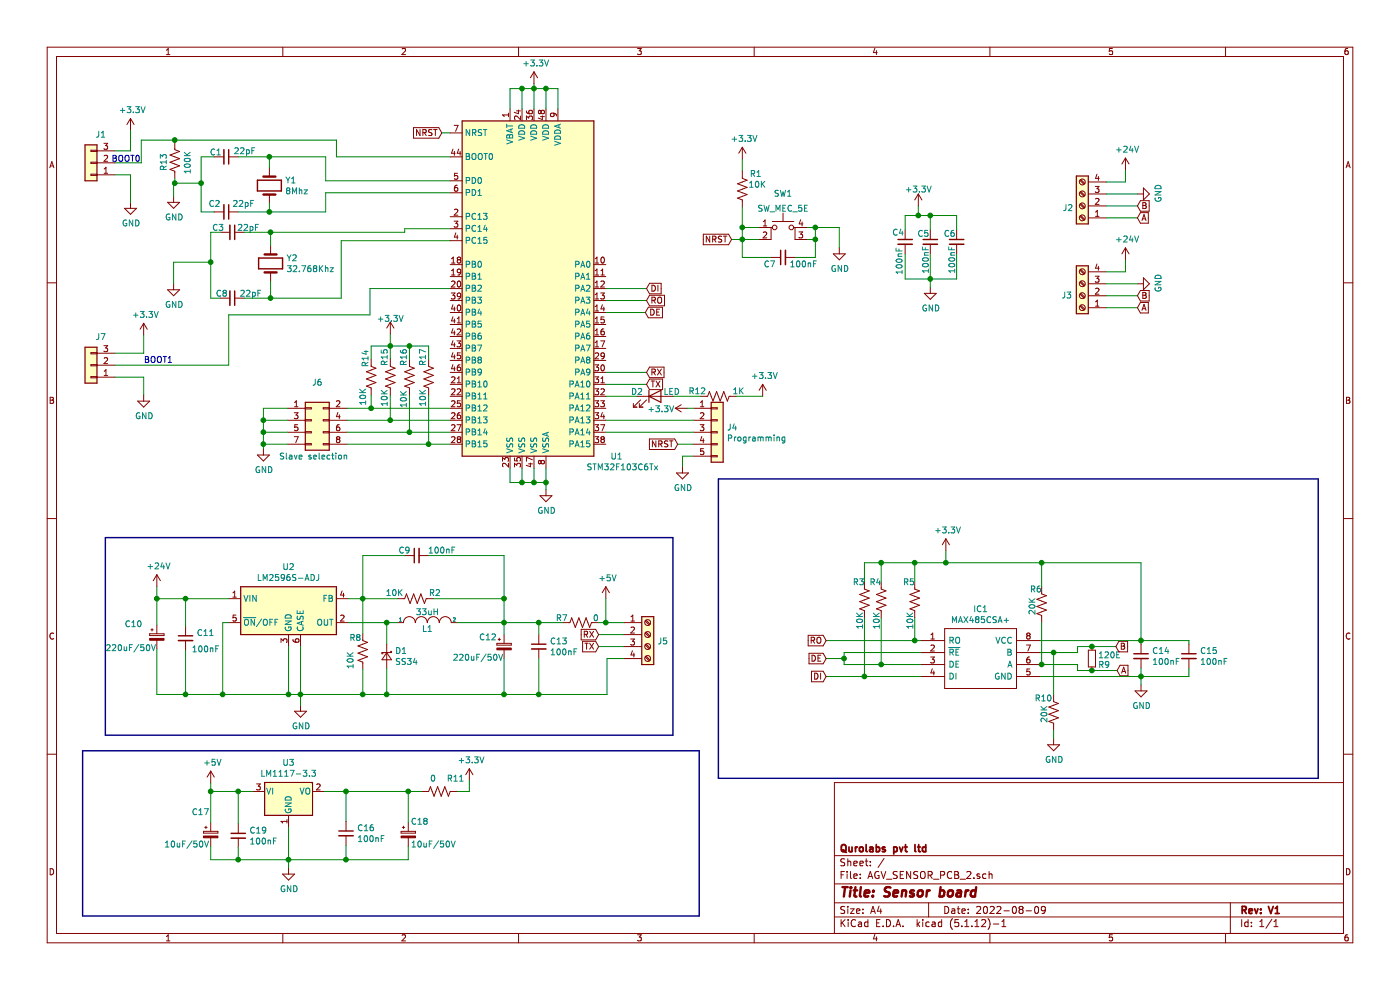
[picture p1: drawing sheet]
EESchema Schematic File Version 4
EELAYER 30 0
EELAYER END
$Descr A4 11693 8268
encoding utf-8
Sheet 1 1
Title "Sensor board"
Date "2022-08-09"
Rev "V1"
Comp "Qurolabs pvt ltd"
Comment1 ""
Comment2 ""
Comment3 ""
Comment4 ""
$EndDescr
$Comp
L MAX485CSA+:MAX485CSA+ IC1
U 1 1
P 7690 5350
F 0 "IC1" H 8190 5615 50  0000 C CNN
F 1 "MAX485CSA+" H 8190 5524 50  0000 C CNN
F 2 "MAX485CSA+:SOIC127P600X175-8N" H 8540 5450 50  0001 L CNN
F 3 "http://datasheets.maximintegrated.com/en/ds/MAX1487-MAX491.pdf" H 8540 5350 50  0001 L CNN
F 4 "MAX485CSA+, Line Transceiver, RS-485, RS-422 2.5Mbit/s Differential, 5V, 8-Pin SOIC" H 8540 5250 50  0001 L CNN "Description"
F 5 "1.75" H 8540 5150 50  0001 L CNN "Height"
F 6 "Maxim Integrated" H 8540 5050 50  0001 L CNN "Manufacturer_Name"
F 7 "MAX485CSA+" H 8540 4950 50  0001 L CNN "Manufacturer_Part_Number"
F 8 "700-MAX485CSA" H 8540 4850 50  0001 L CNN "Mouser Part Number"
F 9 "https://www.mouser.co.uk/ProductDetail/Maxim-Integrated/MAX485CSA%2b?qs=1THa7WoU59EQmpurcwoy4Q%3D%3D" H 8540 4750 50  0001 L CNN "Mouser Price/Stock"
F 10 "MAX485CSA+" H 8540 4650 50  0001 L CNN "Arrow Part Number"
F 11 "https://www.arrow.com/en/products/max485csa/maxim-integrated?region=nac" H 8540 4550 50  0001 L CNN "Arrow Price/Stock"
	1    7690 5350
	1    0    0    -1  
$EndComp
Wire Wire Line
	7690 5350 7640 5350
Wire Wire Line
	7690 5550 7360 5550
Wire Wire Line
	7690 5650 7220 5650
Wire Wire Line
	8690 5450 8800 5450
Wire Wire Line
	8690 5550 8700 5550
$Comp
L Device:R_US R5
U 1 1
P 7640 5010
F 0 "R5" H 7540 5160 50  0000 L CNN
F 1 "10K" V 7600 4760 50  0000 L CNN
F 2 "Resistor_SMD:R_0805_2012Metric" V 7680 5000 50  0001 C CNN
F 3 "~" H 7640 5010 50  0001 C CNN
	1    7640 5010
	1    0    0    -1  
$EndComp
$Comp
L Device:R_US R4
U 1 1
P 7360 5010
F 0 "R4" H 7260 5160 50  0000 L CNN
F 1 "10K" V 7320 4760 50  0000 L CNN
F 2 "Resistor_SMD:R_0805_2012Metric" V 7400 5000 50  0001 C CNN
F 3 "~" H 7360 5010 50  0001 C CNN
	1    7360 5010
	1    0    0    -1  
$EndComp
$Comp
L Device:R_US R3
U 1 1
P 7220 5010
F 0 "R3" H 7120 5160 50  0000 L CNN
F 1 "10K" V 7180 4760 50  0000 L CNN
F 2 "Resistor_SMD:R_0805_2012Metric" V 7260 5000 50  0001 C CNN
F 3 "~" H 7220 5010 50  0001 C CNN
	1    7220 5010
	1    0    0    -1  
$EndComp
Wire Wire Line
	7640 5160 7640 5350
Connection ~ 7640 5350
Wire Wire Line
	7360 5160 7360 5550
Connection ~ 7360 5550
Wire Wire Line
	7360 5550 7050 5550
Wire Wire Line
	7220 5160 7220 5650
Connection ~ 7220 5650
Wire Wire Line
	7050 5550 7050 5500
Wire Wire Line
	7050 5500 6900 5500
Connection ~ 7050 5500
Wire Wire Line
	7050 5500 7050 5450
Wire Wire Line
	6900 5350 7640 5350
Wire Wire Line
	6900 5650 7220 5650
$Comp
L Device:R_US R6
U 1 1
P 8700 5050
F 0 "R6" H 8600 5180 50  0000 L CNN
F 1 "20K" V 8620 4960 50  0000 L CNN
F 2 "Resistor_SMD:R_0805_2012Metric" V 8740 5040 50  0001 C CNN
F 3 "~" H 8700 5050 50  0001 C CNN
	1    8700 5050
	1    0    0    -1  
$EndComp
$Comp
L Device:R_US R10
U 1 1
P 8800 5950
F 0 "R10" H 8640 6070 50  0000 L CNN
F 1 "20K" V 8720 5860 50  0000 L CNN
F 2 "Resistor_SMD:R_0805_2012Metric" V 8840 5940 50  0001 C CNN
F 3 "~" H 8800 5950 50  0001 C CNN
	1    8800 5950
	1    0    0    -1  
$EndComp
Wire Wire Line
	8700 5200 8700 5550
Connection ~ 8700 5550
Wire Wire Line
	8700 5550 9000 5550
Wire Wire Line
	8800 5800 8800 5450
Connection ~ 8800 5450
Wire Wire Line
	8800 5450 9000 5450
Wire Wire Line
	7220 4860 7220 4700
Wire Wire Line
	7220 4700 7360 4700
Wire Wire Line
	8700 4700 8700 4900
Wire Wire Line
	7640 4860 7640 4700
Connection ~ 7640 4700
Wire Wire Line
	7640 4700 7900 4700
Wire Wire Line
	7360 4860 7360 4700
Connection ~ 7360 4700
$Comp
L Device:C_Small C14
U 1 1
P 9530 5480
F 0 "C14" H 9622 5526 50  0000 L CNN
F 1 "100nF" H 9622 5435 50  0000 L CNN
F 2 "Capacitor_SMD:C_0805_2012Metric" H 9530 5480 50  0001 C CNN
F 3 "~" H 9530 5480 50  0001 C CNN
	1    9530 5480
	1    0    0    -1  
$EndComp
$Comp
L Device:C_Small C15
U 1 1
P 9930 5480
F 0 "C15" H 10022 5526 50  0000 L CNN
F 1 "100nF" H 10022 5435 50  0000 L CNN
F 2 "Capacitor_SMD:C_0805_2012Metric" H 9930 5480 50  0001 C CNN
F 3 "~" H 9930 5480 50  0001 C CNN
	1    9930 5480
	1    0    0    -1  
$EndComp
Wire Wire Line
	9930 5350 9930 5380
Wire Wire Line
	9530 5380 9530 5350
Wire Wire Line
	8690 5350 9530 5350
Connection ~ 9530 5350
Wire Wire Line
	9530 5350 9930 5350
Wire Wire Line
	9930 5650 9930 5580
Wire Wire Line
	8690 5650 9530 5650
Wire Wire Line
	9530 5580 9530 5650
Connection ~ 9530 5650
Wire Wire Line
	9530 5650 9930 5650
$Comp
L Device:R_Small R9
U 1 1
P 9120 5500
F 0 "R9" H 9170 5450 50  0000 L CNN
F 1 "120E" H 9170 5530 50  0000 L CNN
F 2 "Resistor_SMD:R_0805_2012Metric" H 9120 5500 50  0001 C CNN
F 3 "~" H 9120 5500 50  0001 C CNN
	1    9120 5500
	1    0    0    -1  
$EndComp
Wire Wire Line
	9000 5450 9000 5400
Wire Wire Line
	9000 5400 9120 5400
Wire Wire Line
	9120 5400 9320 5400
Connection ~ 9120 5400
Wire Wire Line
	9000 5550 9000 5600
Wire Wire Line
	9000 5600 9120 5600
Wire Wire Line
	9120 5600 9330 5600
Connection ~ 9120 5600
$Comp
L power:+3.3V #PWR017
U 1 1
P 7900 4600
F 0 "#PWR017" H 7900 4450 50  0001 C CNN
F 1 "+3.3V" H 7915 4773 50  0000 C CNN
F 2 "" H 7900 4600 50  0001 C CNN
F 3 "" H 7900 4600 50  0001 C CNN
	1    7900 4600
	1    0    0    -1  
$EndComp
$Comp
L power:GND #PWR022
U 1 1
P 8800 6170
F 0 "#PWR022" H 8800 5920 50  0001 C CNN
F 1 "GND" H 8805 5997 50  0000 C CNN
F 2 "" H 8800 6170 50  0001 C CNN
F 3 "" H 8800 6170 50  0001 C CNN
	1    8800 6170
	1    0    0    -1  
$EndComp
Wire Wire Line
	8800 6170 8800 6100
$Comp
L power:GND #PWR020
U 1 1
P 9530 5720
F 0 "#PWR020" H 9530 5470 50  0001 C CNN
F 1 "GND" H 9535 5547 50  0000 C CNN
F 2 "" H 9530 5720 50  0001 C CNN
F 3 "" H 9530 5720 50  0001 C CNN
	1    9530 5720
	1    0    0    -1  
$EndComp
Wire Wire Line
	9530 5720 9530 5650
Wire Wire Line
	7900 4600 7900 4700
Connection ~ 7900 4700
Wire Wire Line
	7900 4700 8700 4700
Text GLabel 9320 5400 2    50   Input ~ 0
B
Text GLabel 9330 5600 2    50   Input ~ 0
A
Text GLabel 6900 5350 0    50   Input ~ 0
RO
Text GLabel 6900 5500 0    50   Input ~ 0
DE
Text GLabel 6900 5650 0    50   Input ~ 0
DI
Wire Wire Line
	8700 4700 9530 4700
Wire Wire Line
	9530 4700 9530 5350
Connection ~ 8700 4700
Wire Bus Line
	6000 4000 11010 4000
Wire Bus Line
	11010 4000 11010 6500
Wire Bus Line
	11010 6500 6000 6500
Wire Bus Line
	6000 6500 6000 4000
$Comp
L Connector:Screw_Terminal_01x04 J3
U 1 1
P 9040 2470
F 0 "J3" H 9170 2470 50  0000 C CNN
F 1 "Screw_Terminal_01x04" H 8958 2696 50  0001 C CNN
F 2 "Connector_Phoenix_MC_HighVoltage:PhoenixContact_MCV_1,5_4-G-5.08_1x04_P5.08mm_Vertical" H 9040 2470 50  0001 C CNN
F 3 "~" H 9040 2470 50  0001 C CNN
	1    9040 2470
	-1   0    0    1   
$EndComp
Wire Wire Line
	9240 2270 9400 2270
Wire Wire Line
	9400 2270 9400 2170
Wire Wire Line
	9240 2370 9500 2370
Wire Wire Line
	9240 2470 9500 2470
Wire Wire Line
	9240 2570 9500 2570
Text GLabel 9500 2570 2    50   Input ~ 0
A
Text GLabel 9500 2470 2    50   Input ~ 0
B
$Comp
L power:GND #PWR012
U 1 1
P 9500 2370
F 0 "#PWR012" H 9500 2120 50  0001 C CNN
F 1 "GND" H 9505 2197 50  0000 C CNN
F 2 "" H 9500 2370 50  0001 C CNN
F 3 "" H 9500 2370 50  0001 C CNN
	1    9500 2370
	0    -1   -1   0   
$EndComp
$Comp
L power:+24V #PWR010
U 1 1
P 9400 2170
F 0 "#PWR010" H 9400 2020 50  0001 C CNN
F 1 "+24V" H 9415 2343 50  0000 C CNN
F 2 "" H 9400 2170 50  0001 C CNN
F 3 "" H 9400 2170 50  0001 C CNN
	1    9400 2170
	1    0    0    -1  
$EndComp
$Comp
L Connector:Screw_Terminal_01x04 J2
U 1 1
P 9040 1720
F 0 "J2" H 9160 1740 50  0000 C CNN
F 1 "Screw_Terminal_01x04" H 8958 1946 50  0001 C CNN
F 2 "Connector_Phoenix_MC_HighVoltage:PhoenixContact_MCV_1,5_4-G-5.08_1x04_P5.08mm_Vertical" H 9040 1720 50  0001 C CNN
F 3 "~" H 9040 1720 50  0001 C CNN
	1    9040 1720
	-1   0    0    1   
$EndComp
Wire Wire Line
	9240 1520 9400 1520
Wire Wire Line
	9400 1520 9400 1420
Wire Wire Line
	9240 1620 9500 1620
Wire Wire Line
	9240 1720 9500 1720
Wire Wire Line
	9240 1820 9500 1820
Text GLabel 9500 1820 2    50   Input ~ 0
A
Text GLabel 9500 1720 2    50   Input ~ 0
B
$Comp
L power:GND #PWR05
U 1 1
P 9500 1620
F 0 "#PWR05" H 9500 1370 50  0001 C CNN
F 1 "GND" H 9505 1447 50  0000 C CNN
F 2 "" H 9500 1620 50  0001 C CNN
F 3 "" H 9500 1620 50  0001 C CNN
	1    9500 1620
	0    -1   -1   0   
$EndComp
$Comp
L power:+24V #PWR04
U 1 1
P 9400 1420
F 0 "#PWR04" H 9400 1270 50  0001 C CNN
F 1 "+24V" H 9415 1593 50  0000 C CNN
F 2 "" H 9400 1420 50  0001 C CNN
F 3 "" H 9400 1420 50  0001 C CNN
	1    9400 1420
	1    0    0    -1  
$EndComp
Wire Wire Line
	7050 5450 7690 5450
Wire Wire Line
	7360 4700 7640 4700
$Comp
L automata1:LM2596S-ADJ U2
U 1 1
P 2410 5100
F 0 "U2" H 2410 5467 50  0000 C CNN
F 1 "LM2596S-ADJ" H 2410 5376 50  0000 C CNN
F 2 "Package_TO_SOT_SMD:TO-263-5_TabPin3" H 2560 4850 50  0001 L CIN
F 3 "http://www.ti.com/lit/ds/symlink/lm2596.pdf" H 2410 5100 50  0001 C CNN
	1    2410 5100
	1    0    0    -1  
$EndComp
$Comp
L Device:CP_Small C10
U 1 1
P 1310 5320
F 0 "C10" H 1040 5430 50  0000 L CNN
F 1 "220uF/50V" H 880 5230 50  0000 L CNN
F 2 "Capacitor_THT:CP_Radial_D8.0mm_P3.80mm" H 1310 5320 50  0001 C CNN
F 3 "~" H 1310 5320 50  0001 C CNN
	1    1310 5320
	1    0    0    -1  
$EndComp
$Comp
L pspice:INDUCTOR L1
U 1 1
P 3570 5200
F 0 "L1" H 3570 5150 50  0000 C CNN
F 1 "33uH" H 3570 5290 50  0000 C CNN
F 2 "Inductor_SMD:L_12x12mm_H6mm" H 3570 5200 50  0001 C CNN
F 3 "~" H 3570 5200 50  0001 C CNN
	1    3570 5200
	1    0    0    -1  
$EndComp
$Comp
L automata1:D_Schottky D1
U 1 1
P 3230 5480
F 0 "D1" V 3184 5548 50  0000 L CNN
F 1 "SS34" V 3275 5548 50  0000 L CNN
F 2 "SS34ALH:SODFL5226X100N" V 3230 5480 50  0001 C CNN
F 3 "~" V 3230 5480 50  0001 C CNN
	1    3230 5480
	0    1    1    0   
$EndComp
$Comp
L Device:CP_Small C12
U 1 1
P 4210 5400
F 0 "C12" H 4000 5480 50  0000 L CNN
F 1 "220uF/50V" H 3780 5310 50  0000 L CNN
F 2 "Capacitor_THT:CP_Radial_D8.0mm_P3.80mm" H 4210 5400 50  0001 C CNN
F 3 "~" H 4210 5400 50  0001 C CNN
	1    4210 5400
	1    0    0    -1  
$EndComp
$Comp
L Device:C_Small C11
U 1 1
P 1550 5330
F 0 "C11" H 1642 5376 50  0000 L CNN
F 1 "100nF" H 1600 5240 50  0000 L CNN
F 2 "Capacitor_SMD:C_0805_2012Metric" H 1550 5330 50  0001 C CNN
F 3 "~" H 1550 5330 50  0001 C CNN
	1    1550 5330
	1    0    0    -1  
$EndComp
$Comp
L Device:C_Small C13
U 1 1
P 4500 5400
F 0 "C13" H 4592 5446 50  0000 L CNN
F 1 "100nF" H 4592 5355 50  0000 L CNN
F 2 "Capacitor_SMD:C_0805_2012Metric" H 4500 5400 50  0001 C CNN
F 3 "~" H 4500 5400 50  0001 C CNN
	1    4500 5400
	1    0    0    -1  
$EndComp
$Comp
L power:GND #PWR021
U 1 1
P 2510 5890
F 0 "#PWR021" H 2510 5640 50  0001 C CNN
F 1 "GND" H 2515 5717 50  0000 C CNN
F 2 "" H 2510 5890 50  0001 C CNN
F 3 "" H 2510 5890 50  0001 C CNN
	1    2510 5890
	1    0    0    -1  
$EndComp
$Comp
L Device:R_US R2
U 1 1
P 3470 5000
F 0 "R2" V 3420 5110 50  0000 L CNN
F 1 "10K" V 3420 4750 50  0000 L CNN
F 2 "Resistor_SMD:R_0805_2012Metric" V 3510 4990 50  0001 C CNN
F 3 "~" H 3470 5000 50  0001 C CNN
	1    3470 5000
	0    1    1    0   
$EndComp
Wire Wire Line
	2910 5200 3230 5200
Wire Wire Line
	3230 5380 3230 5200
Connection ~ 3230 5200
Wire Wire Line
	3230 5200 3320 5200
$Comp
L Device:R_US R8
U 1 1
P 3030 5440
F 0 "R8" H 3040 5330 50  0000 L CNN
F 1 "10K" V 3130 5440 50  0000 L CNN
F 2 "Resistor_SMD:R_0805_2012Metric" V 3070 5430 50  0001 C CNN
F 3 "~" H 3030 5440 50  0001 C CNN
	1    3030 5440
	-1   0    0    1   
$EndComp
Wire Wire Line
	3030 5290 3030 5000
Wire Wire Line
	3030 5000 2910 5000
Wire Wire Line
	3030 5000 3320 5000
Connection ~ 3030 5000
Wire Wire Line
	3620 5000 4210 5000
Wire Wire Line
	4210 5000 4210 5200
Wire Wire Line
	3820 5200 4210 5200
Connection ~ 4210 5200
Wire Wire Line
	4210 5200 4210 5300
Wire Wire Line
	4210 5200 4500 5200
Wire Wire Line
	4500 5200 4500 5300
Wire Wire Line
	1550 5230 1550 5000
Wire Wire Line
	1550 5000 1910 5000
Wire Wire Line
	1550 5000 1310 5000
Wire Wire Line
	1310 5000 1310 5220
Connection ~ 1550 5000
Wire Wire Line
	1310 5420 1310 5800
Wire Wire Line
	1310 5800 1550 5800
Wire Wire Line
	4500 5800 4500 5500
Wire Wire Line
	4210 5500 4210 5800
Connection ~ 4210 5800
Wire Wire Line
	3230 5580 3230 5800
Connection ~ 3230 5800
Wire Wire Line
	3230 5800 4210 5800
Wire Wire Line
	3030 5590 3030 5800
Connection ~ 3030 5800
Wire Wire Line
	3030 5800 3230 5800
Wire Wire Line
	2510 5400 2510 5800
Connection ~ 2510 5800
Wire Wire Line
	2510 5800 3030 5800
Wire Wire Line
	2410 5400 2410 5800
Connection ~ 2410 5800
Wire Wire Line
	2410 5800 2510 5800
Wire Wire Line
	1910 5200 1860 5200
Wire Wire Line
	1860 5200 1860 5800
Connection ~ 1860 5800
Wire Wire Line
	1860 5800 2410 5800
Wire Wire Line
	1550 5430 1550 5800
Connection ~ 1550 5800
Wire Wire Line
	1550 5800 1860 5800
Wire Wire Line
	2510 5890 2510 5800
$Comp
L Device:C_Small C9
U 1 1
P 3480 4640
F 0 "C9" V 3520 4690 50  0000 L CNN
F 1 "100nF" V 3520 4310 50  0000 L CNN
F 2 "Capacitor_SMD:C_0805_2012Metric" H 3480 4640 50  0001 C CNN
F 3 "~" H 3480 4640 50  0001 C CNN
	1    3480 4640
	0    -1   -1   0   
$EndComp
Wire Wire Line
	3030 5000 3030 4640
Wire Wire Line
	3030 4640 3380 4640
Wire Wire Line
	3580 4640 4210 4640
Wire Wire Line
	4210 4640 4210 5000
Connection ~ 4210 5000
Wire Wire Line
	1310 5000 1310 4900
Connection ~ 1310 5000
$Comp
L power:+24V #PWR018
U 1 1
P 1310 4900
F 0 "#PWR018" H 1310 4750 50  0001 C CNN
F 1 "+24V" H 1325 5073 50  0000 C CNN
F 2 "" H 1310 4900 50  0001 C CNN
F 3 "" H 1310 4900 50  0001 C CNN
	1    1310 4900
	1    0    0    -1  
$EndComp
$Comp
L Connector:Screw_Terminal_01x04 J5
U 1 1
P 5410 5300
F 0 "J5" H 5490 5246 50  0000 L CNN
F 1 "Screw_Terminal_01x04" H 5328 5526 50  0001 C CNN
F 2 "Connector_Phoenix_MC_HighVoltage:PhoenixContact_MCV_1,5_4-G-5.08_1x04_P5.08mm_Vertical" H 5410 5300 50  0001 C CNN
F 3 "~" H 5410 5300 50  0001 C CNN
	1    5410 5300
	1    0    0    -1  
$EndComp
Wire Wire Line
	4500 5200 4700 5200
Connection ~ 4500 5200
$Comp
L Device:R_US R7
U 1 1
P 4850 5200
F 0 "R7" V 4810 4990 50  0000 L CNN
F 1 "0" V 4810 5300 50  0000 L CNN
F 2 "Resistor_SMD:R_0805_2012Metric" V 4890 5190 50  0001 C CNN
F 3 "~" H 4850 5200 50  0001 C CNN
	1    4850 5200
	0    1    1    0   
$EndComp
Wire Wire Line
	5000 5200 5060 5200
Wire Wire Line
	5210 5500 5070 5500
Wire Wire Line
	5070 5500 5070 5800
Wire Wire Line
	4210 5800 4500 5800
Connection ~ 4500 5800
Wire Wire Line
	4500 5800 5070 5800
Wire Wire Line
	5210 5300 5000 5300
Wire Wire Line
	5210 5400 5000 5400
Text GLabel 5000 5300 0    50   Input ~ 0
RX
Text GLabel 5000 5400 0    50   Input ~ 0
TX
$Comp
L Regulator_Linear:LM1117-3.3 U3
U 1 1
P 2410 6610
F 0 "U3" H 2410 6852 50  0000 C CNN
F 1 "LM1117-3.3" H 2410 6761 50  0000 C CNN
F 2 "Package_TO_SOT_SMD:SOT-223-3_TabPin2" H 2410 6610 50  0001 C CNN
F 3 "http://www.ti.com/lit/ds/symlink/lm1117.pdf" H 2410 6610 50  0001 C CNN
	1    2410 6610
	1    0    0    -1  
$EndComp
$Comp
L power:GND #PWR025
U 1 1
P 2410 7250
F 0 "#PWR025" H 2410 7000 50  0001 C CNN
F 1 "GND" H 2415 7077 50  0000 C CNN
F 2 "" H 2410 7250 50  0001 C CNN
F 3 "" H 2410 7250 50  0001 C CNN
	1    2410 7250
	1    0    0    -1  
$EndComp
$Comp
L Device:C_Small C19
U 1 1
P 1990 6980
F 0 "C19" H 2082 7026 50  0000 L CNN
F 1 "100nF" H 2082 6935 50  0000 L CNN
F 2 "Capacitor_SMD:C_0805_2012Metric" H 1990 6980 50  0001 C CNN
F 3 "~" H 1990 6980 50  0001 C CNN
	1    1990 6980
	1    0    0    -1  
$EndComp
$Comp
L Device:C_Small C16
U 1 1
P 2890 6960
F 0 "C16" H 2982 7006 50  0000 L CNN
F 1 "100nF" H 2982 6915 50  0000 L CNN
F 2 "Capacitor_SMD:C_0805_2012Metric" H 2890 6960 50  0001 C CNN
F 3 "~" H 2890 6960 50  0001 C CNN
	1    2890 6960
	1    0    0    -1  
$EndComp
$Comp
L Device:CP_Small C17
U 1 1
P 1760 6970
F 0 "C17" H 1600 7160 50  0000 L CNN
F 1 "10uF/50V" H 1370 6890 50  0000 L CNN
F 2 "Capacitor_THT:CP_Radial_D5.0mm_P2.50mm" H 1760 6970 50  0001 C CNN
F 3 "~" H 1760 6970 50  0001 C CNN
	1    1760 6970
	1    0    0    -1  
$EndComp
$Comp
L Device:CP_Small C18
U 1 1
P 3410 6970
F 0 "C18" H 3430 7080 50  0000 L CNN
F 1 "10uF/50V" H 3430 6890 50  0000 L CNN
F 2 "Capacitor_THT:CP_Radial_D5.0mm_P2.50mm" H 3410 6970 50  0001 C CNN
F 3 "~" H 3410 6970 50  0001 C CNN
	1    3410 6970
	1    0    0    -1  
$EndComp
Wire Wire Line
	2710 6610 2890 6610
Wire Wire Line
	3410 6610 3410 6870
Wire Wire Line
	2890 6860 2890 6610
Connection ~ 2890 6610
Wire Wire Line
	2890 6610 3410 6610
Wire Wire Line
	1760 6870 1760 6610
Wire Wire Line
	1990 6880 1990 6610
Wire Wire Line
	1760 6610 1990 6610
Connection ~ 1990 6610
Wire Wire Line
	1990 6610 2110 6610
Wire Wire Line
	1760 7070 1760 7180
Wire Wire Line
	1760 7180 1990 7180
Wire Wire Line
	3410 7180 3410 7070
Wire Wire Line
	2890 7060 2890 7180
Connection ~ 2890 7180
Wire Wire Line
	2890 7180 3410 7180
Wire Wire Line
	2410 6910 2410 7180
Connection ~ 2410 7180
Wire Wire Line
	2410 7180 2890 7180
Wire Wire Line
	2410 7180 2410 7250
Wire Wire Line
	1990 7080 1990 7180
Connection ~ 1990 7180
Wire Wire Line
	1990 7180 2410 7180
$Comp
L power:+5V #PWR019
U 1 1
P 5060 5000
F 0 "#PWR019" H 5060 4850 50  0001 C CNN
F 1 "+5V" H 5075 5173 50  0000 C CNN
F 2 "" H 5060 5000 50  0001 C CNN
F 3 "" H 5060 5000 50  0001 C CNN
	1    5060 5000
	1    0    0    -1  
$EndComp
Wire Wire Line
	5060 5000 5060 5200
Connection ~ 5060 5200
Wire Wire Line
	5060 5200 5210 5200
Wire Wire Line
	1760 6610 1760 6540
Connection ~ 1760 6610
$Comp
L power:+5V #PWR024
U 1 1
P 1760 6540
F 0 "#PWR024" H 1760 6390 50  0001 C CNN
F 1 "+5V" H 1775 6713 50  0000 C CNN
F 2 "" H 1760 6540 50  0001 C CNN
F 3 "" H 1760 6540 50  0001 C CNN
	1    1760 6540
	1    0    0    -1  
$EndComp
Wire Wire Line
	3410 6610 3520 6610
Connection ~ 3410 6610
$Comp
L Device:R_US R11
U 1 1
P 3670 6610
F 0 "R11" V 3560 6670 50  0000 L CNN
F 1 "0" V 3560 6530 50  0000 L CNN
F 2 "Resistor_SMD:R_0805_2012Metric" V 3710 6600 50  0001 C CNN
F 3 "~" H 3670 6610 50  0001 C CNN
	1    3670 6610
	0    1    1    0   
$EndComp
$Comp
L power:+3.3V #PWR023
U 1 1
P 3920 6520
F 0 "#PWR023" H 3920 6370 50  0001 C CNN
F 1 "+3.3V" H 3935 6693 50  0000 C CNN
F 2 "" H 3920 6520 50  0001 C CNN
F 3 "" H 3920 6520 50  0001 C CNN
	1    3920 6520
	1    0    0    -1  
$EndComp
Wire Wire Line
	3820 6610 3920 6610
Wire Wire Line
	3920 6610 3920 6520
Wire Bus Line
	690  6270 5840 6270
Wire Bus Line
	5840 6270 5840 7650
Wire Bus Line
	5840 7650 690  7650
Wire Bus Line
	690  7650 690  6270
$Comp
L MCU_ST_STM32F1:STM32F103C6Tx U1
U 1 1
P 4460 2410
F 0 "U1" H 5150 1010 50  0000 C CNN
F 1 "STM32F103C6Tx" H 5200 920 50  0000 C CNN
F 2 "Package_QFP:LQFP-48_7x7mm_P0.5mm" H 3860 1010 50  0001 R CNN
F 3 "http://www.st.com/st-web-ui/static/active/en/resource/technical/document/datasheet/CD00210843.pdf" H 4460 2410 50  0001 C CNN
	1    4460 2410
	1    0    0    -1  
$EndComp
$Comp
L Device:Crystal Y1
U 1 1
P 2250 1550
F 0 "Y1" V 2204 1681 50  0000 L CNN
F 1 "8Mhz" V 2295 1681 50  0000 L CNN
F 2 "Crystal:Crystal_HC49-4H_Vertical" H 2250 1550 50  0001 C CNN
F 3 "~" H 2250 1550 50  0001 C CNN
	1    2250 1550
	0    1    1    0   
$EndComp
$Comp
L Device:Crystal Y2
U 1 1
P 2260 2200
F 0 "Y2" V 2214 2331 50  0000 L CNN
F 1 "32.768Khz" V 2305 2331 50  0000 L CNN
F 2 "Crystal:Crystal_DS26_D2.0mm_L6.0mm_Horizontal" H 2260 2200 50  0001 C CNN
F 3 "~" H 2260 2200 50  0001 C CNN
	1    2260 2200
	0    1    1    0   
$EndComp
Wire Wire Line
	2250 1400 2250 1310
Wire Wire Line
	2250 1310 2720 1310
Wire Wire Line
	2720 1310 2720 1510
Wire Wire Line
	2720 1510 3760 1510
Wire Wire Line
	3760 1610 2720 1610
Wire Wire Line
	2720 1610 2720 1770
Wire Wire Line
	2720 1770 2250 1770
Wire Wire Line
	2250 1770 2250 1700
Wire Wire Line
	2250 1770 1990 1770
Connection ~ 2250 1770
Wire Wire Line
	2250 1310 1990 1310
Connection ~ 2250 1310
$Comp
L Device:C_Small C1
U 1 1
P 1890 1310
F 0 "C1" V 1850 1170 50  0000 L CNN
F 1 "22pF" V 1840 1370 50  0000 L CNN
F 2 "Capacitor_SMD:C_0805_2012Metric" H 1890 1310 50  0001 C CNN
F 3 "~" H 1890 1310 50  0001 C CNN
	1    1890 1310
	0    1    1    0   
$EndComp
$Comp
L Device:C_Small C2
U 1 1
P 1890 1770
F 0 "C2" V 1820 1620 50  0000 L CNN
F 1 "22pF" V 1820 1820 50  0000 L CNN
F 2 "Capacitor_SMD:C_0805_2012Metric" H 1890 1770 50  0001 C CNN
F 3 "~" H 1890 1770 50  0001 C CNN
	1    1890 1770
	0    1    1    0   
$EndComp
Wire Wire Line
	1790 1310 1680 1310
Wire Wire Line
	1680 1310 1680 1530
Wire Wire Line
	1680 1770 1790 1770
$Comp
L power:GND #PWR06
U 1 1
P 1450 1640
F 0 "#PWR06" H 1450 1390 50  0001 C CNN
F 1 "GND" H 1455 1467 50  0000 C CNN
F 2 "" H 1450 1640 50  0001 C CNN
F 3 "" H 1450 1640 50  0001 C CNN
	1    1450 1640
	1    0    0    -1  
$EndComp
Wire Wire Line
	1450 1640 1450 1530
Wire Wire Line
	1450 1530 1460 1530
Connection ~ 1680 1530
Wire Wire Line
	1680 1530 1680 1770
Wire Wire Line
	2260 2050 2260 1940
Wire Wire Line
	2260 1940 3380 1940
Wire Wire Line
	3380 1940 3380 1910
Wire Wire Line
	3380 1910 3760 1910
Wire Wire Line
	2850 2010 2850 2490
Wire Wire Line
	2850 2490 2260 2490
Wire Wire Line
	2260 2490 2260 2350
Wire Wire Line
	2850 2010 3760 2010
$Comp
L Device:C_Small C3
U 1 1
P 1940 1940
F 0 "C3" V 1900 1770 50  0000 L CNN
F 1 "22pF" V 1900 1980 50  0000 L CNN
F 2 "Capacitor_SMD:C_0805_2012Metric" H 1940 1940 50  0001 C CNN
F 3 "~" H 1940 1940 50  0001 C CNN
	1    1940 1940
	0    1    1    0   
$EndComp
Wire Wire Line
	2260 1940 2040 1940
Connection ~ 2260 1940
$Comp
L Device:C_Small C8
U 1 1
P 1940 2490
F 0 "C8" V 1900 2350 50  0000 L CNN
F 1 "22pF" V 1900 2550 50  0000 L CNN
F 2 "Capacitor_SMD:C_0805_2012Metric" H 1940 2490 50  0001 C CNN
F 3 "~" H 1940 2490 50  0001 C CNN
	1    1940 2490
	0    1    1    0   
$EndComp
Wire Wire Line
	2040 2490 2260 2490
Connection ~ 2260 2490
Wire Wire Line
	1840 2490 1760 2490
Wire Wire Line
	1760 2490 1760 2190
Wire Wire Line
	1760 1940 1840 1940
$Comp
L power:GND #PWR011
U 1 1
P 1450 2370
F 0 "#PWR011" H 1450 2120 50  0001 C CNN
F 1 "GND" H 1455 2197 50  0000 C CNN
F 2 "" H 1450 2370 50  0001 C CNN
F 3 "" H 1450 2370 50  0001 C CNN
	1    1450 2370
	1    0    0    -1  
$EndComp
Wire Wire Line
	1450 2370 1450 2190
Wire Wire Line
	1450 2190 1760 2190
Connection ~ 1760 2190
Wire Wire Line
	1760 2190 1760 1940
Wire Wire Line
	5060 3110 5400 3110
Wire Wire Line
	5060 3210 5400 3210
Text GLabel 5400 3210 2    50   Input ~ 0
TX
Text GLabel 5400 3110 2    50   Input ~ 0
RX
Text GLabel 5400 2410 2    50   Input ~ 0
DI
Wire Wire Line
	5060 2610 5390 2610
Text GLabel 5390 2610 2    50   Input ~ 0
DE
Wire Wire Line
	5060 3510 5790 3510
Wire Wire Line
	5060 3610 5790 3610
$Comp
L power:GND #PWR015
U 1 1
P 5700 3900
F 0 "#PWR015" H 5700 3650 50  0001 C CNN
F 1 "GND" H 5705 3727 50  0000 C CNN
F 2 "" H 5700 3900 50  0001 C CNN
F 3 "" H 5700 3900 50  0001 C CNN
	1    5700 3900
	1    0    0    -1  
$EndComp
$Comp
L power:GND #PWR016
U 1 1
P 4560 4090
F 0 "#PWR016" H 4560 3840 50  0001 C CNN
F 1 "GND" H 4565 3917 50  0000 C CNN
F 2 "" H 4560 4090 50  0001 C CNN
F 3 "" H 4560 4090 50  0001 C CNN
	1    4560 4090
	1    0    0    -1  
$EndComp
Wire Wire Line
	4260 3910 4260 4030
Wire Wire Line
	4560 4030 4560 3910
Wire Wire Line
	4460 3910 4460 4030
Wire Wire Line
	4260 4030 4360 4030
Connection ~ 4460 4030
Wire Wire Line
	4460 4030 4560 4030
Wire Wire Line
	4360 3910 4360 4030
Connection ~ 4360 4030
Wire Wire Line
	4360 4030 4460 4030
Wire Wire Line
	4560 4090 4560 4030
Connection ~ 4560 4030
$Comp
L automata1:Conn_01x03 J1
U 1 1
P 760 1360
F 0 "J1" H 678 1127 50  0000 C CNN
F 1 "Conn_01x03" H 840 1311 50  0001 L CNN
F 2 "Connector_PinSocket_2.54mm:PinSocket_1x03_P2.54mm_Vertical" H 760 1360 50  0001 C CNN
F 3 "~" H 760 1360 50  0001 C CNN
	1    760  1360
	-1   0    0    1   
$EndComp
Wire Wire Line
	960  1360 1180 1360
Wire Wire Line
	1180 1360 1180 1170
Wire Wire Line
	1180 1170 1460 1170
Wire Wire Line
	2810 1170 2810 1310
Wire Wire Line
	2810 1310 3760 1310
$Comp
L power:GND #PWR07
U 1 1
P 1090 1690
F 0 "#PWR07" H 1090 1440 50  0001 C CNN
F 1 "GND" H 1095 1517 50  0000 C CNN
F 2 "" H 1090 1690 50  0001 C CNN
F 3 "" H 1090 1690 50  0001 C CNN
	1    1090 1690
	1    0    0    -1  
$EndComp
Wire Wire Line
	1090 1690 1090 1460
Wire Wire Line
	1090 1460 960  1460
Wire Wire Line
	960  1260 1090 1260
Wire Wire Line
	1090 1260 1090 1090
$Comp
L power:+3.3V #PWR02
U 1 1
P 1090 1090
F 0 "#PWR02" H 1090 940 50  0001 C CNN
F 1 "+3.3V" H 1105 1263 50  0000 C CNN
F 2 "" H 1090 1090 50  0001 C CNN
F 3 "" H 1090 1090 50  0001 C CNN
	1    1090 1090
	1    0    0    -1  
$EndComp
$Comp
L Switch:SW_MEC_5E SW1
U 1 1
P 6540 2000
F 0 "SW1" H 6540 2385 50  0000 C CNN
F 1 "SW_MEC_5E" H 6540 2260 50  0000 C CNN
F 2 "Button_Switch_THT:SW_TH_Tactile_Omron_B3F-10xx" H 6540 2300 50  0001 C CNN
F 3 "http://www.apem.com/int/index.php?controller=attachment&id_attachment=1371" H 6540 2300 50  0001 C CNN
	1    6540 2000
	1    0    0    -1  
$EndComp
$Comp
L Device:R_US R1
U 1 1
P 6200 1580
F 0 "R1" H 6260 1710 50  0000 L CNN
F 1 "10K" H 6250 1620 50  0000 L CNN
F 2 "Resistor_SMD:R_0805_2012Metric" V 6240 1570 50  0001 C CNN
F 3 "~" H 6200 1580 50  0001 C CNN
	1    6200 1580
	1    0    0    -1  
$EndComp
$Comp
L power:+3.3V #PWR03
U 1 1
P 6200 1330
F 0 "#PWR03" H 6200 1180 50  0001 C CNN
F 1 "+3.3V" H 6215 1503 50  0000 C CNN
F 2 "" H 6200 1330 50  0001 C CNN
F 3 "" H 6200 1330 50  0001 C CNN
	1    6200 1330
	1    0    0    -1  
$EndComp
Wire Wire Line
	6200 1330 6200 1430
Wire Wire Line
	6200 1730 6200 1900
Wire Wire Line
	6200 2000 6340 2000
Wire Wire Line
	6340 1900 6200 1900
Connection ~ 6200 1900
Wire Wire Line
	6200 1900 6200 2000
Wire Wire Line
	6740 1900 6810 1900
Wire Wire Line
	7010 1900 7010 2070
Wire Wire Line
	6740 2000 6810 2000
Wire Wire Line
	6810 2000 6810 1900
Connection ~ 6810 1900
Wire Wire Line
	6810 1900 7010 1900
$Comp
L power:GND #PWR09
U 1 1
P 7010 2070
F 0 "#PWR09" H 7010 1820 50  0001 C CNN
F 1 "GND" H 7015 1897 50  0000 C CNN
F 2 "" H 7010 2070 50  0001 C CNN
F 3 "" H 7010 2070 50  0001 C CNN
	1    7010 2070
	1    0    0    -1  
$EndComp
$Comp
L Device:C_Small C7
U 1 1
P 6540 2150
F 0 "C7" V 6480 2210 50  0000 L CNN
F 1 "100nF" V 6480 1860 50  0000 L CNN
F 2 "Capacitor_SMD:C_0805_2012Metric" H 6540 2150 50  0001 C CNN
F 3 "~" H 6540 2150 50  0001 C CNN
	1    6540 2150
	0    -1   -1   0   
$EndComp
Wire Wire Line
	6640 2150 6810 2150
Wire Wire Line
	6810 2150 6810 2000
Connection ~ 6810 2000
Wire Wire Line
	6440 2150 6200 2150
Wire Wire Line
	6200 2150 6200 2000
Connection ~ 6200 2000
Wire Wire Line
	3760 1110 3690 1110
Text GLabel 3690 1110 0    50   Input ~ 0
NRST
Text GLabel 6110 2000 0    50   Input ~ 0
NRST
Wire Bus Line
	880  4490 5620 4490
Wire Bus Line
	5620 4490 5620 6140
Wire Bus Line
	5620 6140 880  6140
Wire Bus Line
	880  6140 880  4490
$Comp
L power:+3.3V #PWR01
U 1 1
P 4460 700
F 0 "#PWR01" H 4460 550 50  0001 C CNN
F 1 "+3.3V" H 4475 873 50  0000 C CNN
F 2 "" H 4460 700 50  0001 C CNN
F 3 "" H 4460 700 50  0001 C CNN
	1    4460 700 
	1    0    0    -1  
$EndComp
Wire Wire Line
	4260 910  4260 740 
Wire Wire Line
	4660 740  4660 910 
Wire Wire Line
	4560 910  4560 740 
Wire Wire Line
	4260 740  4360 740 
Connection ~ 4560 740 
Wire Wire Line
	4560 740  4660 740 
Wire Wire Line
	4460 910  4460 740 
Connection ~ 4460 740 
Wire Wire Line
	4460 740  4560 740 
Wire Wire Line
	4360 910  4360 740 
Connection ~ 4360 740 
Wire Wire Line
	4360 740  4460 740 
Wire Wire Line
	4460 700  4460 740 
$Comp
L Device:C_Small C4
U 1 1
P 7560 2020
F 0 "C4" H 7450 2100 50  0000 L CNN
F 1 "100nF" V 7510 1740 50  0000 L CNN
F 2 "Capacitor_SMD:C_0805_2012Metric" H 7560 2020 50  0001 C CNN
F 3 "~" H 7560 2020 50  0001 C CNN
	1    7560 2020
	1    0    0    -1  
$EndComp
$Comp
L Device:C_Small C5
U 1 1
P 7770 2020
F 0 "C5" H 7660 2090 50  0000 L CNN
F 1 "100nF" V 7730 1750 50  0000 L CNN
F 2 "Capacitor_SMD:C_0805_2012Metric" H 7770 2020 50  0001 C CNN
F 3 "~" H 7770 2020 50  0001 C CNN
	1    7770 2020
	1    0    0    -1  
$EndComp
$Comp
L Device:C_Small C6
U 1 1
P 7990 2020
F 0 "C6" H 7880 2090 50  0000 L CNN
F 1 "100nF" V 7950 1750 50  0000 L CNN
F 2 "Capacitor_SMD:C_0805_2012Metric" H 7990 2020 50  0001 C CNN
F 3 "~" H 7990 2020 50  0001 C CNN
	1    7990 2020
	1    0    0    -1  
$EndComp
$Comp
L power:GND #PWR013
U 1 1
P 7770 2400
F 0 "#PWR013" H 7770 2150 50  0001 C CNN
F 1 "GND" H 7775 2227 50  0000 C CNN
F 2 "" H 7770 2400 50  0001 C CNN
F 3 "" H 7770 2400 50  0001 C CNN
	1    7770 2400
	1    0    0    -1  
$EndComp
Wire Wire Line
	7560 2120 7560 2330
Wire Wire Line
	7560 2330 7770 2330
Wire Wire Line
	7990 2330 7990 2120
Wire Wire Line
	7770 2120 7770 2330
Connection ~ 7770 2330
Wire Wire Line
	7770 2330 7990 2330
Wire Wire Line
	7560 1920 7560 1800
Wire Wire Line
	7560 1800 7670 1800
Wire Wire Line
	7990 1800 7990 1920
Wire Wire Line
	7770 1920 7770 1800
Connection ~ 7770 1800
Wire Wire Line
	7770 1800 7990 1800
$Comp
L power:+3.3V #PWR08
U 1 1
P 7670 1720
F 0 "#PWR08" H 7670 1570 50  0001 C CNN
F 1 "+3.3V" H 7670 1860 50  0000 C CNN
F 2 "" H 7670 1720 50  0001 C CNN
F 3 "" H 7670 1720 50  0001 C CNN
	1    7670 1720
	1    0    0    -1  
$EndComp
Wire Wire Line
	7770 2400 7770 2330
Wire Wire Line
	6110 2000 6200 2000
$Comp
L Device:R_US R12
U 1 1
P 6000 3310
F 0 "R12" V 6040 3410 50  0000 L CNN
F 1 "1K" V 6040 3090 50  0000 L CNN
F 2 "Resistor_SMD:R_0805_2012Metric" V 6040 3300 50  0001 C CNN
F 3 "~" H 6000 3310 50  0001 C CNN
	1    6000 3310
	0    -1   -1   0   
$EndComp
Wire Wire Line
	5060 3310 5320 3310
Wire Wire Line
	5850 3310 5620 3310
$Comp
L power:+3.3V #PWR026
U 1 1
P 6370 3310
F 0 "#PWR026" H 6370 3160 50  0001 C CNN
F 1 "+3.3V" H 6385 3483 50  0000 C CNN
F 2 "" H 6370 3310 50  0001 C CNN
F 3 "" H 6370 3310 50  0001 C CNN
	1    6370 3310
	1    0    0    -1  
$EndComp
Wire Wire Line
	6370 3310 6150 3310
Wire Wire Line
	7670 1720 7670 1800
Connection ~ 7670 1800
Wire Wire Line
	7670 1800 7770 1800
$Comp
L Device:R_US R13
U 1 1
P 1460 1340
F 0 "R13" V 1550 1280 50  0000 L CNN
F 1 "100K" V 1350 1260 50  0000 L CNN
F 2 "Resistor_SMD:R_0805_2012Metric" V 1500 1330 50  0001 C CNN
F 3 "~" H 1460 1340 50  0001 C CNN
	1    1460 1340
	-1   0    0    1   
$EndComp
Wire Wire Line
	1460 1190 1460 1170
Connection ~ 1460 1170
Wire Wire Line
	1460 1170 2810 1170
Wire Wire Line
	1460 1490 1460 1530
Connection ~ 1460 1530
Wire Wire Line
	1460 1530 1680 1530
Wire Wire Line
	5700 3900 5700 3810
Wire Wire Line
	5700 3810 5790 3810
Wire Wire Line
	5790 3710 5660 3710
Text GLabel 5660 3710 0    50   Input ~ 0
NRST
$Comp
L power:+3.3V #PWR0101
U 1 1
P 5740 3410
F 0 "#PWR0101" H 5740 3260 50  0001 C CNN
F 1 "+3.3V" V 5730 3630 50  0000 C CNN
F 2 "" H 5740 3410 50  0001 C CNN
F 3 "" H 5740 3410 50  0001 C CNN
	1    5740 3410
	0    -1   -1   0   
$EndComp
$Comp
L Device:LED D2
U 1 1
P 5470 3310
F 0 "D2" H 5320 3350 50  0000 C CNN
F 1 "LED" H 5610 3350 50  0000 C CNN
F 2 "LED_SMD:LED_0805_2012Metric" H 5470 3310 50  0001 C CNN
F 3 "~" H 5470 3310 50  0001 C CNN
	1    5470 3310
	1    0    0    -1  
$EndComp
$Comp
L automata1:Conn_01x05 J4
U 1 1
P 5990 3610
F 0 "J4" H 6070 3652 50  0000 L CNN
F 1 "Programming" H 6070 3561 50  0000 L CNN
F 2 "Connector_PinSocket_2.54mm:PinSocket_1x05_P2.54mm_Vertical" H 5990 3610 50  0001 C CNN
F 3 "~" H 5990 3610 50  0001 C CNN
	1    5990 3610
	1    0    0    -1  
$EndComp
Wire Wire Line
	5740 3410 5790 3410
Wire Wire Line
	2400 3410 2200 3410
Wire Wire Line
	2200 3410 2200 3510
Wire Wire Line
	2200 3710 2400 3710
Wire Wire Line
	2400 3610 2200 3610
Connection ~ 2200 3610
Wire Wire Line
	2200 3610 2200 3710
Wire Wire Line
	2400 3510 2200 3510
Connection ~ 2200 3510
Wire Wire Line
	2200 3510 2200 3610
$Comp
L power:GND #PWR014
U 1 1
P 2200 3750
F 0 "#PWR014" H 2200 3500 50  0001 C CNN
F 1 "GND" H 2205 3577 50  0000 C CNN
F 2 "" H 2200 3750 50  0001 C CNN
F 3 "" H 2200 3750 50  0001 C CNN
	1    2200 3750
	1    0    0    -1  
$EndComp
Wire Wire Line
	2200 3750 2200 3710
Connection ~ 2200 3710
$Comp
L Device:R_US R14
U 1 1
P 3100 3150
F 0 "R14" V 3050 3230 50  0000 L CNN
F 1 "10K" V 3030 2910 50  0000 L CNN
F 2 "Resistor_SMD:R_0805_2012Metric" V 3140 3140 50  0001 C CNN
F 3 "~" H 3100 3150 50  0001 C CNN
	1    3100 3150
	1    0    0    -1  
$EndComp
$Comp
L Device:R_US R15
U 1 1
P 3260 3150
F 0 "R15" V 3210 3240 50  0000 L CNN
F 1 "10K" V 3210 2900 50  0000 L CNN
F 2 "Resistor_SMD:R_0805_2012Metric" V 3300 3140 50  0001 C CNN
F 3 "~" H 3260 3150 50  0001 C CNN
	1    3260 3150
	1    0    0    -1  
$EndComp
$Comp
L Device:R_US R16
U 1 1
P 3420 3150
F 0 "R16" V 3370 3240 50  0000 L CNN
F 1 "10K" V 3370 2890 50  0000 L CNN
F 2 "Resistor_SMD:R_0805_2012Metric" V 3460 3140 50  0001 C CNN
F 3 "~" H 3420 3150 50  0001 C CNN
	1    3420 3150
	1    0    0    -1  
$EndComp
$Comp
L Device:R_US R17
U 1 1
P 3580 3150
F 0 "R17" V 3530 3240 50  0000 L CNN
F 1 "10K" V 3530 2900 50  0000 L CNN
F 2 "Resistor_SMD:R_0805_2012Metric" V 3620 3140 50  0001 C CNN
F 3 "~" H 3580 3150 50  0001 C CNN
	1    3580 3150
	1    0    0    -1  
$EndComp
Wire Wire Line
	2900 3410 3100 3410
Wire Wire Line
	2900 3510 3260 3510
Wire Wire Line
	2900 3610 3420 3610
Wire Wire Line
	2900 3710 3580 3710
Wire Wire Line
	3100 3300 3100 3410
Connection ~ 3100 3410
Wire Wire Line
	3100 3410 3760 3410
Wire Wire Line
	3260 3300 3260 3510
Connection ~ 3260 3510
Wire Wire Line
	3260 3510 3760 3510
Wire Wire Line
	3420 3300 3420 3610
Connection ~ 3420 3610
Wire Wire Line
	3420 3610 3760 3610
Wire Wire Line
	3580 3300 3580 3710
Connection ~ 3580 3710
Wire Wire Line
	3580 3710 3760 3710
Wire Wire Line
	3100 3000 3100 2890
Wire Wire Line
	3100 2890 3260 2890
Wire Wire Line
	3580 2890 3580 3000
Wire Wire Line
	3420 3000 3420 2890
Connection ~ 3420 2890
Wire Wire Line
	3420 2890 3580 2890
Wire Wire Line
	3260 3000 3260 2890
Connection ~ 3260 2890
Wire Wire Line
	3260 2890 3420 2890
Wire Wire Line
	3260 2790 3260 2890
$Comp
L power:+3.3V #PWR0102
U 1 1
P 3260 2790
F 0 "#PWR0102" H 3260 2640 50  0001 C CNN
F 1 "+3.3V" H 3260 2920 50  0000 C CNN
F 2 "" H 3260 2790 50  0001 C CNN
F 3 "" H 3260 2790 50  0001 C CNN
	1    3260 2790
	1    0    0    -1  
$EndComp
$Comp
L automata1:Conn_02x04 J6
U 1 1
P 2600 3510
F 0 "J6" H 2650 3827 50  0000 C CNN
F 1 "Slave selection" H 2620 3210 50  0000 C CNN
F 2 "Connector_PinSocket_2.54mm:PinSocket_2x04_P2.54mm_Vertical" H 2600 3510 50  0001 C CNN
F 3 "~" H 2600 3510 50  0001 C CNN
	1    2600 3510
	1    0    0    -1  
$EndComp
$Comp
L automata1:Conn_01x03 J7
U 1 1
P 760 3050
F 0 "J7" H 678 2817 50  0000 C CNN
F 1 "Conn_01x03" H 840 3001 50  0001 L CNN
F 2 "Connector_PinSocket_2.54mm:PinSocket_1x03_P2.54mm_Vertical" H 760 3050 50  0001 C CNN
F 3 "~" H 760 3050 50  0001 C CNN
	1    760  3050
	-1   0    0    1   
$EndComp
Wire Wire Line
	960  2950 1200 2950
Wire Wire Line
	1200 2950 1200 2800
Wire Wire Line
	960  3150 1200 3150
Wire Wire Line
	1200 3150 1200 3300
Wire Wire Line
	960  3050 1910 3050
Wire Wire Line
	1910 3050 1910 2630
Wire Wire Line
	1910 2630 3090 2630
Wire Wire Line
	3090 2630 3090 2410
Wire Wire Line
	3090 2410 3760 2410
$Comp
L power:+3.3V #PWR0103
U 1 1
P 1200 2800
F 0 "#PWR0103" H 1200 2650 50  0001 C CNN
F 1 "+3.3V" H 1215 2973 50  0000 C CNN
F 2 "" H 1200 2800 50  0001 C CNN
F 3 "" H 1200 2800 50  0001 C CNN
	1    1200 2800
	1    0    0    -1  
$EndComp
$Comp
L power:GND #PWR0104
U 1 1
P 1200 3300
F 0 "#PWR0104" H 1200 3050 50  0001 C CNN
F 1 "GND" H 1205 3127 50  0000 C CNN
F 2 "" H 1200 3300 50  0001 C CNN
F 3 "" H 1200 3300 50  0001 C CNN
	1    1200 3300
	1    0    0    -1  
$EndComp
Text GLabel 5400 2510 2    50   Input ~ 0
RO
Wire Wire Line
	5060 2410 5400 2410
Wire Wire Line
	5060 2510 5400 2510
Text Notes 1200 3040 0    50   ~ 0
BOOT1
Text Notes 930  1360 0    50   ~ 0
BOOT0
$EndSCHEMATC
